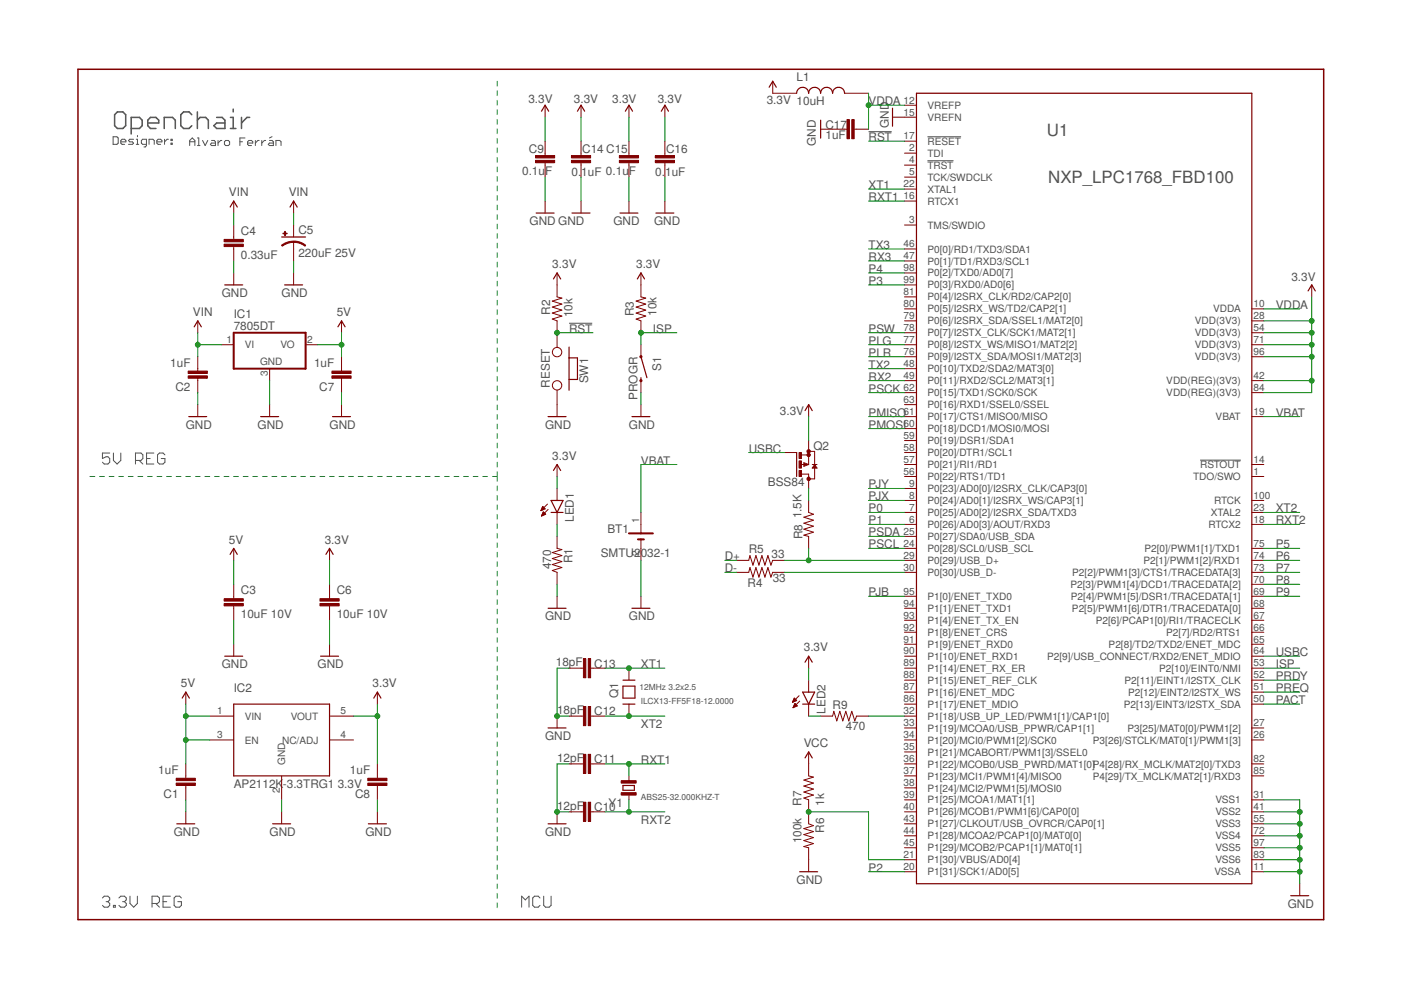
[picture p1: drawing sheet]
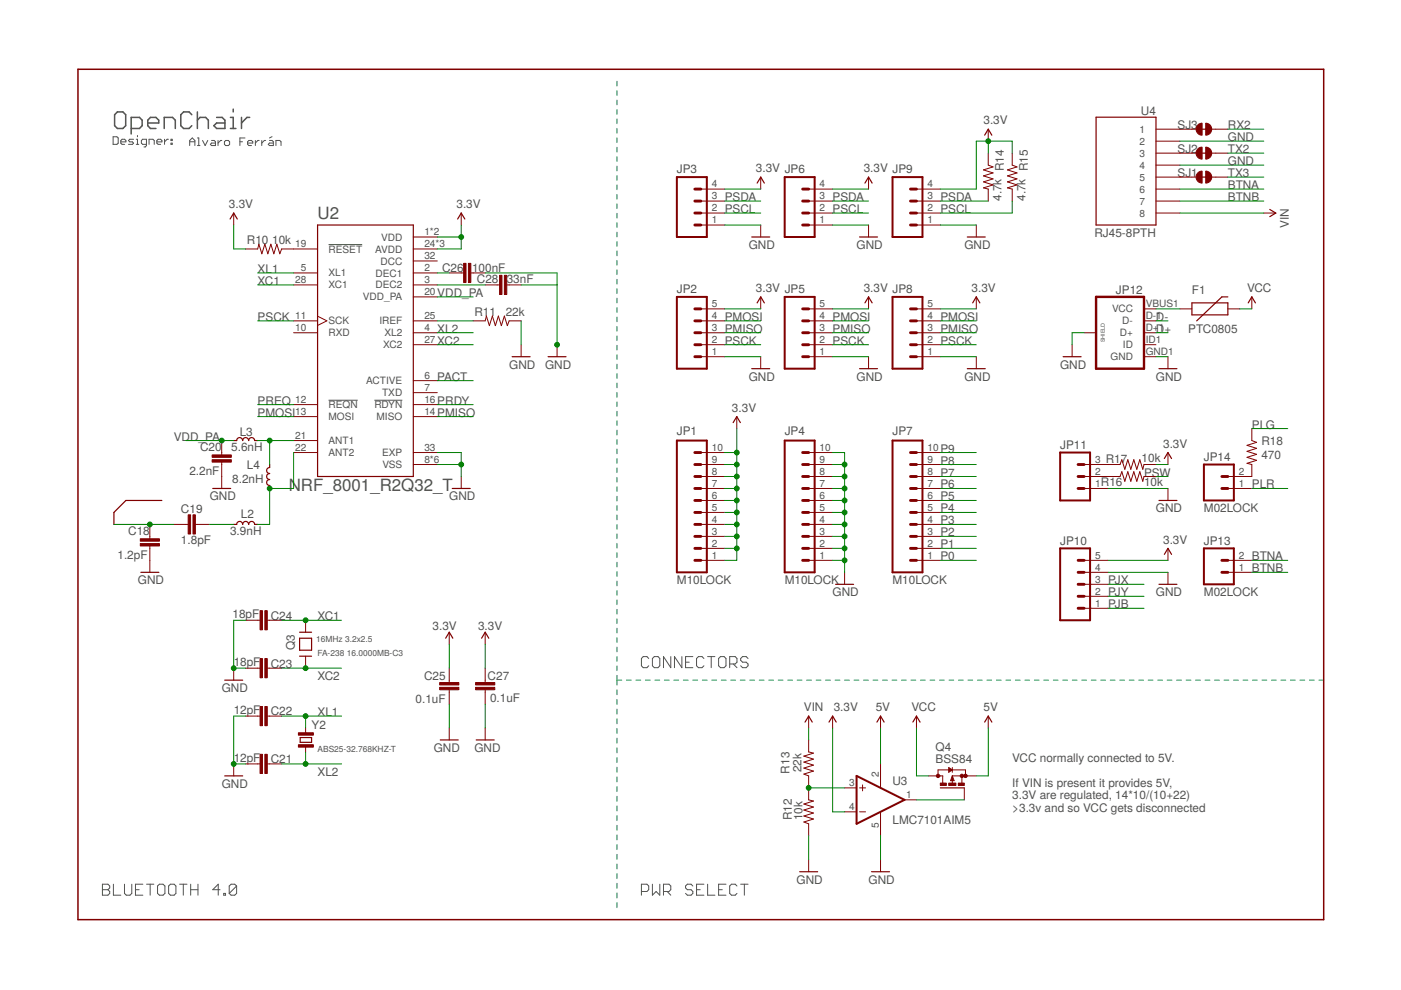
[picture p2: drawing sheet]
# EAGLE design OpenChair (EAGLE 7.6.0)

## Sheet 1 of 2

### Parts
BT1  SMTU2032-1  [RENATA_SMTU2032-1]
C1  1uF  CAP0603-CAP  [0603-CAP]
C2  1uF  CAP0603-CAP  [0603-CAP]
C3  10uF 10V  CAP0603-CAP  [0603-CAP]
C4  0.33uF  CAP0805  [0805]
C5  220uF 25V  CAP_POLPTH1  [CPOL-RADIAL-100UF-25V]
C6  10uF 10V  CAP0603-CAP  [0603-CAP]
C7  1uF  CAP0603-CAP  [0603-CAP]
C8  1uF  CAP0603-CAP  [0603-CAP]
C9  0.1uF  CAP0402-CAP  [0402-CAP]
C10  12pF  CAP0402-CAP  [0402-CAP]
C11  12pF  CAP0402-CAP  [0402-CAP]
C12  18pF  CAP0402-CAP  [0402-CAP]
C13  18pF  CAP0402-CAP  [0402-CAP]
C14  0.1uF  CAP0402-CAP  [0402-CAP]
C15  0.1uF  CAP0402-CAP  [0402-CAP]
C16  0.1uF  CAP0402-CAP  [0402-CAP]
C17  1uF  CAP0603-CAP  [0603-CAP]
IC1  7805DT  [TO252]
IC2  AP2112K-3.3TRG1 3.3V  5PIN_REG  [SOT23-5]
L1  10uH  L_L  [L0603]
LED1  LED0603  [LED-0603]
LED2  LED0603  [LED-0603]
Q1  12MHz 3.2x2.5  CRYSTAL3.2X2.5  [CRYSTAL_3.2X2.5]
Q2  BSS84  [SOT23]
R1  470  RESISTOR0402-RES  [0402-RES]
R2  10k  RESISTOR0402-RES  [0402-RES]
R3  10k  RESISTOR0402-RES  [0402-RES]
R4  33  RESISTOR0402-RES  [0402-RES]
R5  33  RESISTOR0402-RES  [0402-RES]
R6  100k  RESISTOR0402-RES  [0402-RES]
R7  1k  RESISTOR0402-RES  [0402-RES]
R8  1.5K  RESISTOR0402-RES  [0402-RES]
R9  470  RESISTOR0402-RES  [0402-RES]
S1  PROGR  SWITCH-MOMENTARY-2SIDE_EZ  [TACTILE-PTH-SIDEEZ]
SW1  RESET  PB157  [157SW]
U1  NXP_LPC1768_FBD100  [QFP50P1600X1600X160-100N]
Y1  ABS25  [ABS25]

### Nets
3.3V: C6.1 C8.2 C9.1 C14.1 C15.1 C16.1 IC2.5(VOUT) L1.P$1 LED1.A LED2.A Q2.2(S) R2.2 R3.2 U1.28(VDD(3V3)) U1.42(VDD(REG)(3V3)) U1.54(VDD(3V3)) U1.71(VDD(3V3)) U1.84(VDD(REG)(3V3)) U1.96(VDD(3V3)) ; also sheet 2
5V: C1.2 C3.1 C7.2 IC1.2(VO) IC2.1(VIN) IC2.3(EN) ; also sheet 2
!RST: R2.1 SW1.1 U1.17(!RESET)
D+: R5.2 ; also sheet 2
D-: R4.2 ; also sheet 2
GND: BT1.2(-) C1.1 C2.1 C3.2 C4.2 C5.2(-) C6.2 C7.1 C8.1 C9.2 C10.2 C11.2 C12.2 C13.2 C14.2 C15.2 C16.2 C17.1 IC1.3(GND) IC2.2(GND) R1.1 R6.2 S1.2 SW1.2 U1.11(VSSA) U1.15(VREFN) U1.31(VSS1) U1.41(VSS2) U1.55(VSS3) U1.72(VSS4) U1.83(VSS6) U1.97(VSS5) ; also sheet 2
ISP: R3.1 S1.1 U1.53(P2[10]/EINT0/NMI)
N$7: LED1.C R1.2
N$12: R6.1 R7.1 U1.21(P1[30]/VBUS/AD0[4])
N$13: R5.1 R8.2 U1.29(P0[29]/USB_D+)
N$14: R9.1 U1.32(P1[18]/USB_UP_LED/PWM1[1]/CAP1[0])
N$15: LED2.C R9.2
N$16: R4.1 U1.30(P0[30]/USB_D-)
N$17: Q2.3(D) R8.1
P0: U1.7(P0[25]/AD0[2]/I2SRX_SDA/TXD3) ; also sheet 2
P1: U1.6(P0[26]/AD0[3]/AOUT/RXD3) ; also sheet 2
P2: U1.20(P1[31]/SCK1/AD0[5]) ; also sheet 2
P3: U1.99(P0[3]/RXD0/AD0[6]) ; also sheet 2
P4: U1.98(P0[2]/TXD0/AD0[7]) ; also sheet 2
P5: U1.75(P2[0]/PWM1[1]/TXD1) ; also sheet 2
P6: U1.74(P2[1]/PWM1[2]/RXD1) ; also sheet 2
P7: U1.73(P2[2]/PWM1[3]/CTS1/TRACEDATA[3]) ; also sheet 2
P8: U1.70(P2[3]/PWM1[4]/DCD1/TRACEDATA[2]) ; also sheet 2
P9: U1.69(P2[4]/PWM1[5]/DSR1/TRACEDATA[1]) ; also sheet 2
PACT: U1.50(P2[13]/EINT3/I2STX_SDA) ; also sheet 2
PJB: U1.95(P1[0]/ENET_TXD0) ; also sheet 2
PJX: U1.8(P0[24]/AD0[1]/I2SRX_WS/CAP3[1]) ; also sheet 2
PJY: U1.9(P0[23]/AD0[0]/I2SRX_CLK/CAP3[0]) ; also sheet 2
PLG: U1.77(P0[8]/I2STX_WS/MISO1/MAT2[2]) ; also sheet 2
PLR: U1.76(P0[9]/I2STX_SDA/MOSI1/MAT2[3]) ; also sheet 2
PMISO: U1.61(P0[17]/CTS1/MISO0/MISO) ; also sheet 2
PMOSI: U1.60(P0[18]/DCD1/MOSI0/MOSI) ; also sheet 2
PRDY: U1.52(P2[11]/EINT1/I2STX_CLK) ; also sheet 2
PREQ: U1.51(P2[12]/EINT2/I2STX_WS) ; also sheet 2
PSCK: U1.62(P0[15]/TXD1/SCK0/SCK) ; also sheet 2
PSCL: U1.24(P0[28]/SCL0/USB_SCL) ; also sheet 2
PSDA: U1.25(P0[27]/SDA0/USB_SDA) ; also sheet 2
PSW: U1.78(P0[7]/I2STX_CLK/SCK1/MAT2[1]) ; also sheet 2
RX2: U1.49(P0[11]/RXD2/SCL2/MAT3[1]) ; also sheet 2
RX3: U1.47(P0[1]/TD1/RXD3/SCL1)
RXT1: C11.1 U1.16(RTCX1) Y1.1
RXT2: C10.1 U1.18(RTCX2) Y1.4
TX2: U1.48(P0[10]/TXD2/SDA2/MAT3[0]) ; also sheet 2
TX3: U1.46(P0[0]/RD1/TXD3/SDA1) ; also sheet 2
USBC: Q2.1(G) U1.64(P2[9]/USB_CONNECT/RXD2/ENET_MDIO)
VBAT: BT1.1(+) U1.19(VBAT)
VCC: R7.2 ; also sheet 2
VDDA: C17.2 L1.P$2 U1.10(VDDA) U1.12(VREFP)
VIN: C2.2 C4.1 C5.1(+) IC1.1(VI) ; also sheet 2
XT1: C13.1 Q1.3 U1.22(XTAL1)
XT2: C12.1 Q1.1 U1.23(XTAL2)
Unconnected: IC2.4(NC/ADJ) U1.1(TDO/SWO) U1.2(TDI) U1.3(TMS/SWDIO) U1.4(!TRST) U1.5(TCK/SWDCLK) U1.14(!RSTOUT) U1.26(P3[26]/STCLK/MAT0[1]/PWM1[3]) U1.27(P3[25]/MAT0[0]/PWM1[2]) U1.33(P1[19]/MCOA0/USB_PPWR/CAP1[1]) U1.34(P1[20]/MCI0/PWM1[2]/SCK0) U1.35(P1[21]/MCABORT/PWM1[3]/SSEL0) U1.36(P1[22]/MCOB0/USB_PWRD/MAT1[0]) U1.37(P1[23]/MCI1/PWM1[4]/MISO0) U1.38(P1[24]/MCI2/PWM1[5]/MOSI0) U1.39(P1[25]/MCOA1/MAT1[1]) U1.40(P1[26]/MCOB1/PWM1[6]/CAP0[0]) U1.43(P1[27]/CLKOUT/USB_OVRCR/CAP0[1]) U1.44(P1[28]/MCOA2/PCAP1[0]/MAT0[0]) U1.45(P1[29]/MCOB2/PCAP1[1]/MAT0[1]) U1.56(P0[22]/RTS1/TD1) U1.57(P0[21]/RI1/RD1) U1.58(P0[20]/DTR1/SCL1) U1.59(P0[19]/DSR1/SDA1) U1.63(P0[16]/RXD1/SSEL0/SSEL) U1.65(P2[8]/TD2/TXD2/ENET_MDC) U1.66(P2[7]/RD2/RTS1) U1.67(P2[6]/PCAP1[0]/RI1/TRACECLK) U1.68(P2[5]/PWM1[6]/DTR1/TRACEDATA[0]) U1.79(P0[6]/I2SRX_SDA/SSEL1/MAT2[0]) U1.80(P0[5]/I2SRX_WS/TD2/CAP2[1]) U1.81(P0[4]/I2SRX_CLK/RD2/CAP2[0]) U1.82(P4[28]/RX_MCLK/MAT2[0]/TXD3) U1.85(P4[29]/TX_MCLK/MAT2[1]/RXD3) U1.86(P1[17]/ENET_MDIO) U1.87(P1[16]/ENET_MDC) U1.88(P1[15]/ENET_REF_CLK) U1.89(P1[14]/ENET_RX_ER) U1.90(P1[10]/ENET_RXD1) U1.91(P1[9]/ENET_RXD0) U1.92(P1[8]/ENET_CRS) U1.93(P1[4]/ENET_TX_EN) U1.94(P1[1]/ENET_TXD1) U1.100(RTCK)

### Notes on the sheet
- OpenChair
- Designer: | Alvaro Ferrán
- 5V REG
- ILCX13-FF5F18-12.0000
- ABS25-32.000KHZ-T
- 3.3V REG | MCU

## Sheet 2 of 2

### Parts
ANT1  NRF_ANTENNA  [NRF_ANTENNA]
C18  1.2pF  CAP0402-CAP  [0402-CAP]
C19  1.8pF  CAP0402-CAP  [0402-CAP]
C20  2.2nF  CAP0402-CAP  [0402-CAP]
C21  12pF  CAP0402-CAP  [0402-CAP]
C22  12pF  CAP0402-CAP  [0402-CAP]
C23  18pF  CAP0402-CAP  [0402-CAP]
C24  18pF  CAP0402-CAP  [0402-CAP]
C25  0.1uF  CAP0402-CAP  [0402-CAP]
C26  100nF  CAP0402-CAP  [0402-CAP]
C27  0.1uF  CAP0402-CAP  [0402-CAP]
C28  33nF  CAP0402-CAP  [0402-CAP]
F1  PTC0805  [0805]
JP1  M10LOCK  [1X10_LOCK]
JP2  M05LOCK  [1X05_LOCK]
JP3  M04LOCK  [1X04_LOCK]
JP4  M10LOCK  [1X10_LOCK]
JP5  M05LOCK  [1X05_LOCK]
JP6  M04LOCK  [1X04_LOCK]
JP7  M10LOCK  [1X10_LOCK]
JP8  M05LOCK  [1X05_LOCK]
JP9  M04LOCK  [1X04_LOCK]
JP10  M05LOCK  [1X05_LOCK]
JP11  M03LOCK  [1X03_LOCK]
JP12  USB_MICROB_PLUGCONN-11752  [USB-B-MICRO-SMD_V03]
JP13  M02LOCK  [1X02_LOCK]
JP14  M02LOCK  [1X02_LOCK]
L2  3.9nH  L0402  [0402]
L3  5.6nH  L0402  [0402]
L4  8.2nH  L0402  [0402]
Q3  16MHz 3.2x2.5  CRYSTAL3.2X2.5  [CRYSTAL_3.2X2.5]
Q4  BSS84  [SOT23]
R10  10k  RESISTOR0402-RES  [0402-RES]
R11  22k  RESISTOR0402-RES  [0402-RES]
R12  10k  RESISTOR0402-RES  [0402-RES]
R13  22k  RESISTOR0402-RES  [0402-RES]
R14  4.7k  RESISTOR0402-RES  [0402-RES]
R15  4.7k  RESISTOR0402-RES  [0402-RES]
R16  10k  RESISTOR0402-RES  [0402-RES]
R17  10k  RESISTOR0402-RES  [0402-RES]
R18  470  RESISTOR0402-RES  [0402-RES]
SJ1  JUMPER-PAD-2-NC_BY_TRACE  [PAD-JUMPER-2-NC_BY_TRACE_YES_SILK]
SJ2  JUMPER-PAD-2-NC_BY_TRACE  [PAD-JUMPER-2-NC_BY_TRACE_YES_SILK]
SJ3  JUMPER-PAD-2-NC_BY_TRACE  [PAD-JUMPER-2-NC_BY_TRACE_YES_SILK]
U2  NRF_8001_R2Q32_T  [QFN50P500X500X90-33N]
U3  LMC7101AIM5  [SOT23-5]
U4  RJ45-8PTH  [RJ45-8]
Y2  ABS25-32.768kHz  ABS25  [ABS25]

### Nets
3.3V: C25.1 C27.1 JP1.1 JP1.2 JP1.3 JP1.4 JP1.5 JP1.6 JP1.7 JP1.8 JP1.9 JP1.10 JP2.5 JP3.4 JP5.5 JP6.4 JP8.5 JP9.4 JP10.5 R10.2 R14.1 R15.1 R17.2 U2.1(VDD) U2.9(VDD) U2.24(AVDD) U2.26(AVDD) U2.29(AVDD) U3.4(-IN) ; also sheet 1
5V: Q4.2(S) U3.2(V+) ; also sheet 1
BTNA: JP13.2 U4.6
BTNB: JP13.1 U4.7
D+: JP12.D+1(D+) ; also sheet 1
D-: JP12.D-1(D-) ; also sheet 1
GND: C18.2 C20.2 C21.2 C22.2 C23.2 C24.2 C25.2 C26.1 C27.2 C28.1 JP2.1 JP3.1 JP4.1 JP4.2 JP4.3 JP4.4 JP4.5 JP4.6 JP4.7 JP4.8 JP4.9 JP4.10 JP5.1 JP6.1 JP8.1 JP9.1 JP10.4 JP11.1 JP12.GND1(GND) JP12.SHIELD1(SHIELD) JP12.SHIELD2(SHIELD) JP12.SHIELD3(SHIELD) R11.1 R12.1 U2.8(VSS) U2.17(VSS) U2.18(VSS) U2.23(VSS) U2.30(VSS) U2.31(VSS) U2.33(EXP) U3.5(V-) U4.2 U4.4 ; also sheet 1
N$1: JP14.2 R18.2
N$2: SJ3.1 U4.1
N$3: SJ2.1 U4.3
N$4: SJ1.1 U4.5
N$5: F1.1 JP12.VBUS1(VCC)
N$6: JP11.2 R16.1
N$11: JP11.3 R17.1
N$18: Q4.1(G) U3.1(OUT)
N$20: R12.2 R13.1 U3.3(+IN)
N$21: R11.2 U2.25(IREF)
N$22: C26.2 U2.2(DEC1)
N$23: C28.2 U2.3(DEC2)
N$24: R10.1 U2.19(!RESET)
N$25: L2.2 L4.1 U2.22(ANT2)
N$26: L3.2 L4.2 U2.21(ANT1)
N$29: C19.1 L2.1
N$30: ANT1.P$1 C18.1 C19.2
P0: JP7.1 ; also sheet 1
P1: JP7.2 ; also sheet 1
P2: JP7.3 ; also sheet 1
P3: JP7.4 ; also sheet 1
P4: JP7.5 ; also sheet 1
P5: JP7.6 ; also sheet 1
P6: JP7.7 ; also sheet 1
P7: JP7.8 ; also sheet 1
P8: JP7.9 ; also sheet 1
P9: JP7.10 ; also sheet 1
PACT: U2.6(ACTIVE) ; also sheet 1
PJB: JP10.1 ; also sheet 1
PJX: JP10.3 ; also sheet 1
PJY: JP10.2 ; also sheet 1
PLG: R18.1 ; also sheet 1
PLR: JP14.1 ; also sheet 1
PMISO: JP2.3 JP5.3 JP8.3 U2.14(MISO) ; also sheet 1
PMOSI: JP2.4 JP5.4 JP8.4 U2.13(MOSI) ; also sheet 1
PRDY: U2.16(!RDYN) ; also sheet 1
PREQ: U2.12(!REQN) ; also sheet 1
PSCK: JP2.2 JP5.2 JP8.2 U2.11(SCK) ; also sheet 1
PSCL: JP3.2 JP6.2 JP9.2 R15.2 ; also sheet 1
PSDA: JP3.3 JP6.3 JP9.3 R14.2 ; also sheet 1
PSW: R16.2 ; also sheet 1
RX2: SJ3.2 ; also sheet 1
TX2: SJ2.2 ; also sheet 1
TX3: SJ1.2 ; also sheet 1
VCC: F1.2 Q4.3(D) ; also sheet 1
VDD_PA: C20.1 L3.1 U2.20(VDD_PA)
VIN: R13.2 U4.8 ; also sheet 1
XC1: C24.1 Q3.3 U2.28(XC1)
XC2: C23.1 Q3.1 U2.27(XC2)
XL1: C22.1 U2.5(XL1) Y2.4
XL2: C21.1 U2.4(XL2) Y2.1
Unconnected: JP12.ID1(ID) U2.7(TXD) U2.10(RXD)

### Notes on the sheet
- OpenChair
- Designer: | Alvaro Ferrán
- FA-238 16.0000MB-C3
- CONNECTORS
- ABS25-32.768KHZ-T
- VCC normally connected to 5V.
  
  If VIN is present it provides 5V, 
  3.3V are regulated, 14*10/(10+22)
  >3.3v and so VCC gets disconnected
- BLUETOOTH 4.0 | PWR SELECT

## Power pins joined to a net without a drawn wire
DCC: U2.32(DCC)

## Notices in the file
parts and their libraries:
SparkFun-Aesthetics: Licensing: Creative Commons ShareAlike 4.0 International - https://creativecommons.org/licenses/by-sa/4.0
